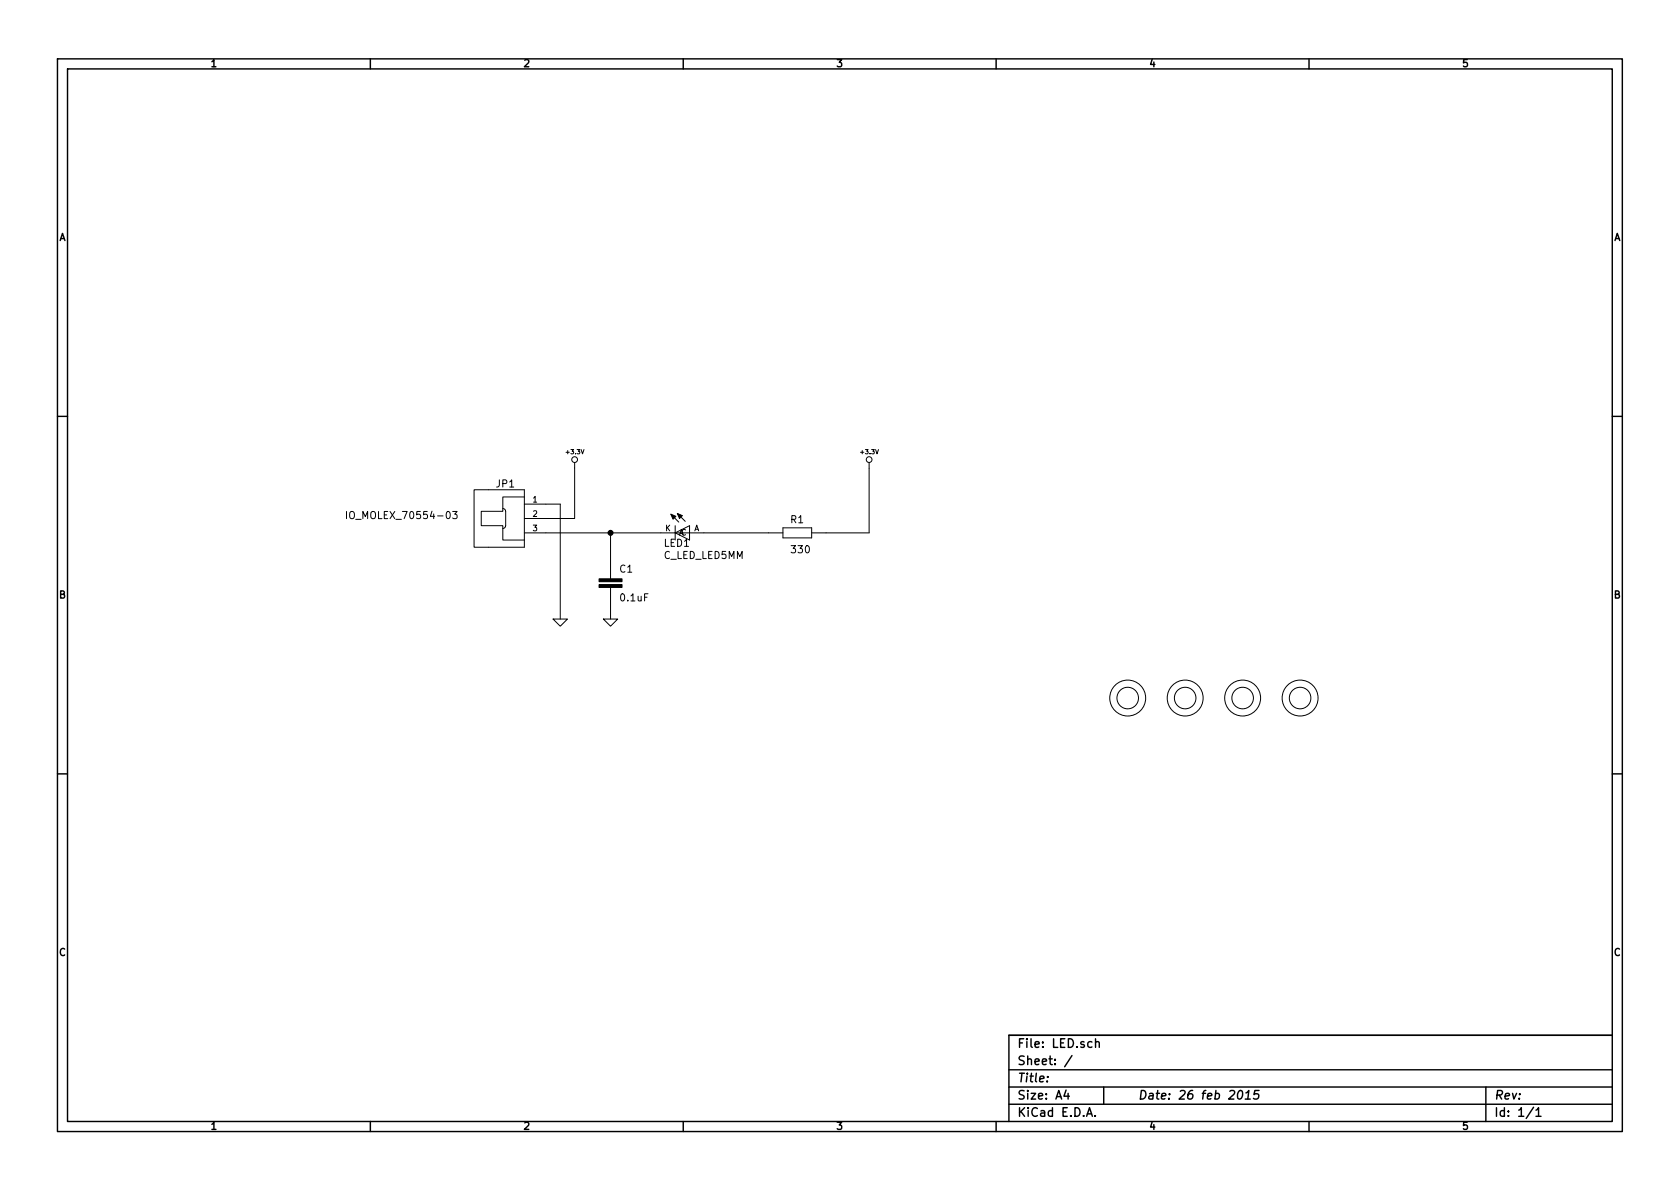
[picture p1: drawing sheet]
<svg xmlns="http://www.w3.org/2000/svg" width="297mm" height="210mm" viewBox="0 0 297 210" stroke-linecap="round" stroke-linejoin="round" font-family="sans-serif">
<g fill="none" stroke="#000" stroke-width=".25">
<path d="M10.2 10.4h276.6v189.7h-276.6zM11.9 12.2h273.2v186.1h-273.2zM65.5 10.4v1.8M120.8 10.4v1.8M176.1 10.4v1.8M231.4 10.4v1.8M10.2 73.6h1.7M285.1 73.6h1.7M10.2 136.8h1.7M285.1 136.8h1.7M65.5 198.3v1.8M120.8 198.3v1.8"/>
<path d="M176.1 198.3v1.8M178.4 189.2h106.7M178.4 195.3h106.7M178.4 192.2h106.7M185.2 190.4v.1M188.5 192.8l-.4 1h1M188.8 193.3v1.1M189.5 186.7l-1.3 1.9M192.1 197.4l.5-1.5 .5 1.5M192.3 197h.7M193.6 197.3v.1M193.7 184.3h.1a.36 .36 0 0 1 .6 .1v.8"/>
<path d="M193.7 183.7v1.5M195.1 192.2v3.1M219.1 192.9l.3-.1a.88 .88 0 0 1-.3 1.6l-.3-.3a1.17 1.17 0 0 1 .3-1.2zM220.2 194.4h.9M220.3 193.3l.5-.5-.2 1.6M222.6 192.8h-.7l-.2 .8 .2-.2 .6 .1 .1 .2-.2 .5-.2 .2-.6-.2M231.4 198.3v1.8M262.7 192.2v6.1M271.1 195.8l-1.3 2M271.6 196.3l.4-.4v1.5M271.6 197.4h.9M285.1 183.1h-106.7v15.2"/>
</g>
<g fill="none" stroke="#000" stroke-width=".18">
<path d="M61.3 90.4v1.3M80 90.4h.8l-.4 .5 .4 .2v.5l-.2 .1-.6-.1M83.8 86.6h8.9v10.2h-8.9zM88.9 89.9a.48 .48 0 0 1 .5 .5v2.6a.48 .48 0 0 1-.5 .5M92.7 87.9h-3.8v2.5h-3.8v2.6h3.8v2.5h3.8M92.7 89.1h6.4v20.4M92.7 94.2h45.7M101.6 81.8v9.9h-8.9M107.9 94.2v8.2M118.6 90.9l1.4 1.4M119.4 93v2.5M119.4 94.2l2.5-1.2v2.5z"/>
<path d="M119.8 90.8l1.4 1.4M138.4 93.3h5.1v1.8h-5.1zM153.7 81.8v12.4h-10.2M97.8 109.5h2.5l-1.2 1.2zM106.7 109.5h2.5l-1.3 1.2zM107.9 103.9v5.6"/>
<circle cx="101.6" cy="81.3" r=".51"/>
<circle cx="153.7" cy="81.3" r=".51"/>
<circle cx="199.4" cy="123.4" r="1.9"/>
<circle cx="199.4" cy="123.4" r="3.2"/>
<circle cx="209.5" cy="123.4" r="1.9"/>
<circle cx="209.5" cy="123.4" r="3.2"/>
<circle cx="219.7" cy="123.4" r="1.9"/>
<circle cx="219.7" cy="123.4" r="3.2"/>
<circle cx="229.9" cy="123.4" r="1.9"/>
<circle cx="229.9" cy="123.4" r="3.2"/>
</g>
<path d="M118.6 90.9l.9 .4-.5 .5zM119.8 90.8l.8 .4-.5 .5zM105.9 103.4h4.1v.5h-4.1zM105.9 102.4h4.1v.5h-4.1z" fill="#000" stroke="#000" stroke-width=".18"/>
<circle cx="107.9" cy="94.2" r=".41" fill="#000" stroke="#000" stroke-width=".25"/>
<g font-size="2.1">
<text x="179.9" y="185.4">File: LED.sch</text>
<text x="179.9" y="191.5">Title:</text>
<text x="179.9" y="188.4">Sheet: /</text>
<text x="179.9" y="197.6">KiCad E.D.A.</text>
<text x="179.9" y="194.5">Size: A4</text>
<text x="201.2" y="194.5">Date: 26 feb 2015</text>
<text x="264.2" y="194.5">Rev:</text>
<text x="264.2" y="197.6">Id: 1/1</text>
</g>
<g font-size="1.8">
<text x="37.3" y="11.9">1</text>
<text x="92.7" y="11.9">2</text>
<text x="148" y="11.9">3</text>
<text x="203.3" y="11.9">4</text>
<text x="258.6" y="11.9">5</text>
<text x="10.4" y="42.7">A</text>
<text x="285.3" y="42.7">A</text>
<text x="87.8" y="86.3">JP1</text>
<text x="62.2" y="91.8">IO_MOLEX_70554-03</text>
<text x="139.8" y="92.6">R1</text>
<text x="109.6" y="101.3">C1</text>
<text x="117.3" y="98.9">C_LED_LED5MM</text>
<text x="117.4" y="96.7">LED1</text>
<text x="140.1" y="97.9">330</text>
<text x="10.4" y="105.9">B</text>
<text x="109.8" y="106.4">0.1uF</text>
<text x="285.3" y="105.9">B</text>
<text x="10.4" y="169.1">C</text>
<text x="285.3" y="169.1">C</text>
<text x="37.3" y="199.8">1</text>
<text x="92.7" y="199.8">2</text>
<text x="148" y="199.8">3</text>
<text x="203.3" y="199.8">4</text>
<text x="258.6" y="199.8">5</text>
</g>
<g font-size="1.4">
<text x="94.2" y="88.9">1</text>
<text x="94.2" y="91.4">2</text>
<text x="94.2" y="94">3</text>
<text x="117.6" y="94">K</text>
<text x="119.9" y="94.7">AC</text>
<text x="122.7" y="94">A</text>
</g>
<g font-size="1.1">
<text x="100.2" y="80.3">+3.3V</text>
<text x="152.3" y="80.3">+3.3V</text>
</g>
</svg>
